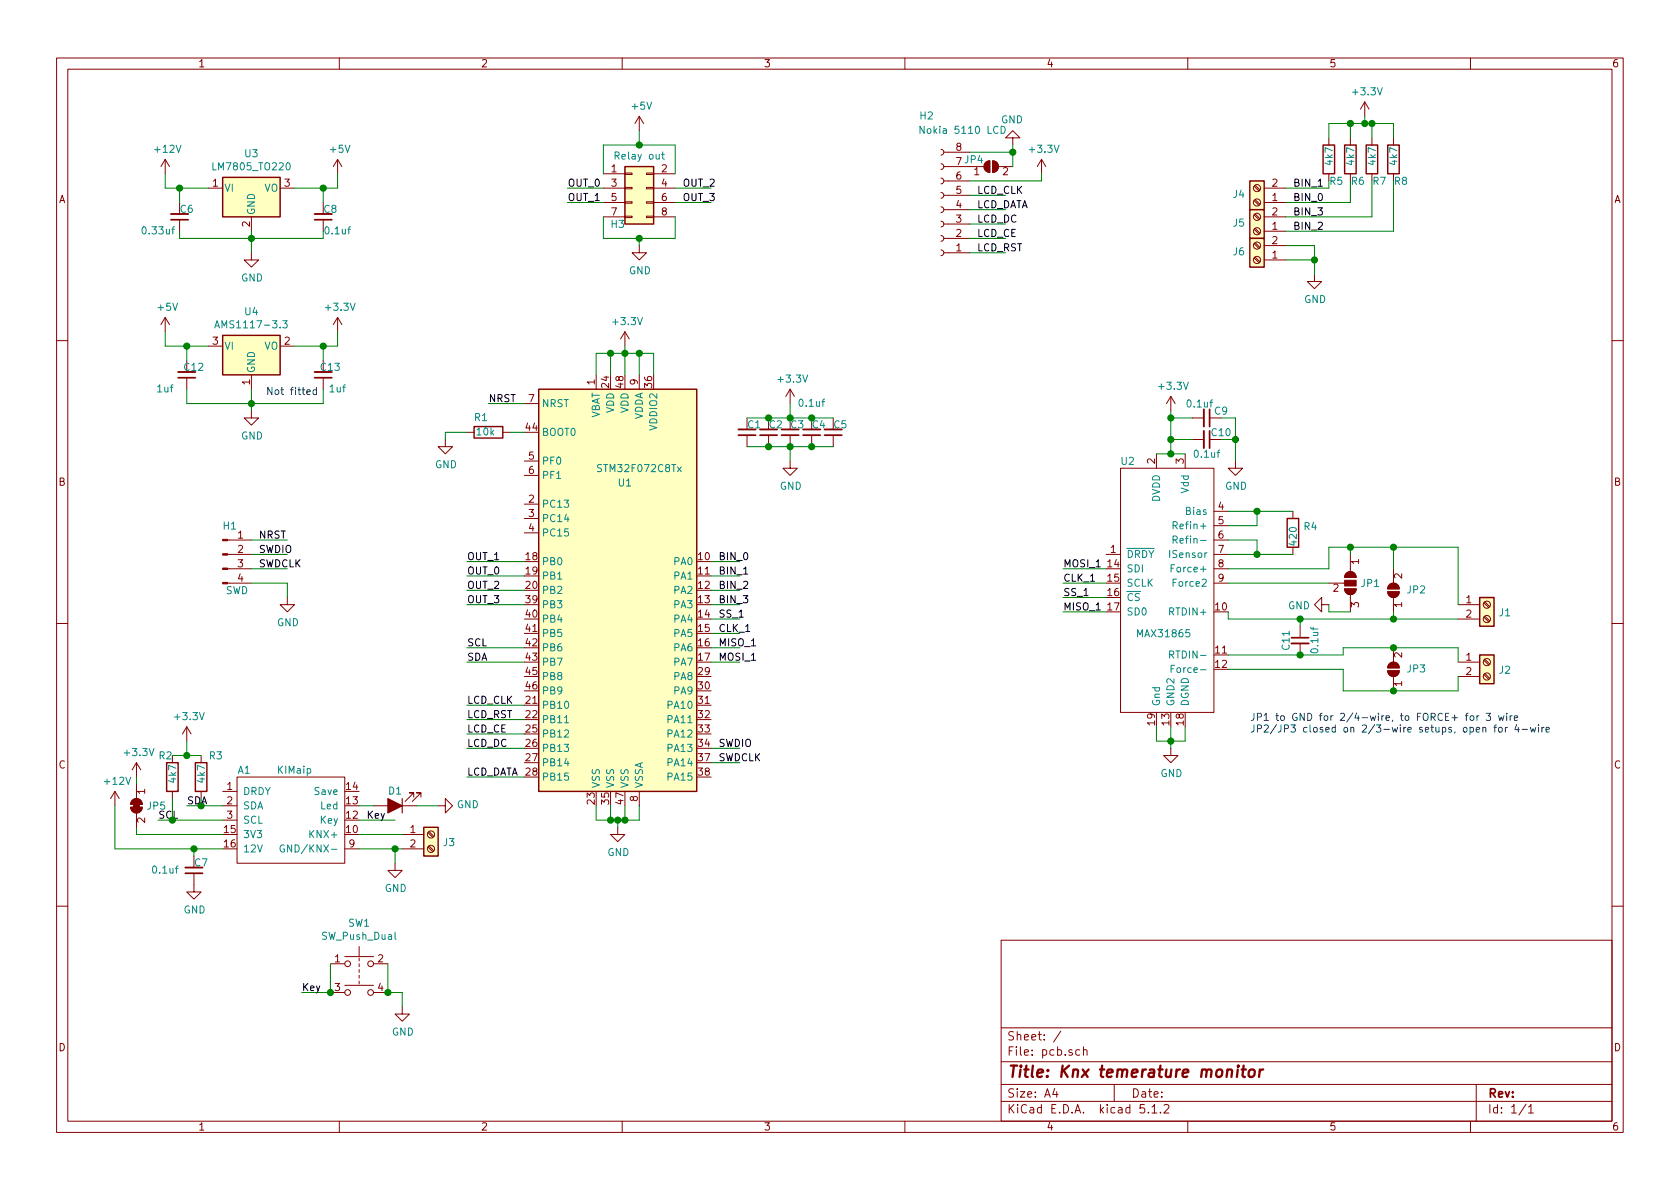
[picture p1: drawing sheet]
EESchema Schematic File Version 4
LIBS:pcb-cache
EELAYER 29 0
EELAYER END
$Descr A4 11693 8268
encoding utf-8
Sheet 1 1
Title "Knx temerature monitor"
Date ""
Rev ""
Comp ""
Comment1 ""
Comment2 ""
Comment3 ""
Comment4 ""
$EndDescr
$Comp
L MCU_ST_STM32F0:STM32F072C8Tx U1
U 1 1
P 4350 4100
F 0 "U1" H 4350 4850 50  0000 C CNN
F 1 "STM32F072C8Tx" H 4450 4950 50  0000 C CNN
F 2 "Package_QFP:LQFP-48_7x7mm_P0.5mm" H 3750 2700 50  0001 R CNN
F 3 "http://www.st.com/st-web-ui/static/active/en/resource/technical/document/datasheet/DM00090510.pdf" H 4350 4100 50  0001 C CNN
	1    4350 4100
	1    0    0    -1  
$EndComp
$Comp
L project_lib:MAX31865 U2
U 1 1
P 8100 4150
F 0 "U2" H 7850 5100 50  0000 C CNN
F 1 "MAX31865" H 8100 3900 50  0000 C CNN
F 2 "Package_SO:SSOP-20_5.3x7.2mm_P0.65mm" H 7500 4800 50  0001 C CNN
F 3 "" H 7500 4800 50  0001 C CNN
	1    8100 4150
	1    0    0    -1  
$EndComp
$Comp
L Device:R R4
U 1 1
P 9000 3700
F 0 "R4" H 9070 3746 50  0000 L CNN
F 1 "420" V 9000 3600 50  0000 L CNN
F 2 "Resistor_SMD:R_0805_2012Metric_Pad1.15x1.40mm_HandSolder" V 8930 3700 50  0001 C CNN
F 3 "~" H 9000 3700 50  0001 C CNN
	1    9000 3700
	1    0    0    -1  
$EndComp
Wire Wire Line
	8550 3550 8750 3550
Wire Wire Line
	8550 3650 8750 3650
Wire Wire Line
	8750 3650 8750 3550
Connection ~ 8750 3550
Wire Wire Line
	8750 3550 9000 3550
Wire Wire Line
	8550 3850 8750 3850
Wire Wire Line
	8550 3750 8750 3750
Wire Wire Line
	8750 3750 8750 3850
Connection ~ 8750 3850
Wire Wire Line
	8750 3850 9000 3850
$Comp
L Device:C_Small C10
U 1 1
P 8400 3050
F 0 "C10" V 8350 3150 50  0000 C CNN
F 1 "0.1uf" V 8500 3050 50  0000 C CNN
F 2 "Capacitor_SMD:C_0805_2012Metric_Pad1.15x1.40mm_HandSolder" H 8400 3050 50  0001 C CNN
F 3 "~" H 8400 3050 50  0001 C CNN
	1    8400 3050
	0    1    1    0   
$EndComp
$Comp
L Device:C_Small C9
U 1 1
P 8400 2900
F 0 "C9" V 8350 3000 50  0000 C CNN
F 1 "0.1uf" V 8300 2850 50  0000 C CNN
F 2 "Capacitor_SMD:C_0805_2012Metric_Pad1.15x1.40mm_HandSolder" H 8400 2900 50  0001 C CNN
F 3 "~" H 8400 2900 50  0001 C CNN
	1    8400 2900
	0    1    1    0   
$EndComp
$Comp
L power:GND #PWR023
U 1 1
P 8600 3200
F 0 "#PWR023" H 8600 2950 50  0001 C CNN
F 1 "GND" H 8605 3027 50  0000 C CNN
F 2 "" H 8600 3200 50  0001 C CNN
F 3 "" H 8600 3200 50  0001 C CNN
	1    8600 3200
	1    0    0    -1  
$EndComp
$Comp
L power:+3.3V #PWR021
U 1 1
P 8150 2850
F 0 "#PWR021" H 8150 2700 50  0001 C CNN
F 1 "+3.3V" H 8165 3023 50  0000 C CNN
F 2 "" H 8150 2850 50  0001 C CNN
F 3 "" H 8150 2850 50  0001 C CNN
	1    8150 2850
	1    0    0    -1  
$EndComp
Wire Wire Line
	8150 2850 8150 2900
Wire Wire Line
	8150 3150 8250 3150
Wire Wire Line
	8050 3150 8150 3150
Connection ~ 8150 3150
Wire Wire Line
	8300 2900 8150 2900
Connection ~ 8150 2900
Wire Wire Line
	8150 2900 8150 3050
Wire Wire Line
	8300 3050 8150 3050
Connection ~ 8150 3050
Wire Wire Line
	8150 3050 8150 3150
Wire Wire Line
	8500 3050 8600 3050
Wire Wire Line
	8600 3050 8600 3200
Wire Wire Line
	8500 2900 8600 2900
Wire Wire Line
	8600 2900 8600 3050
Connection ~ 8600 3050
$Comp
L power:GND #PWR022
U 1 1
P 8150 5200
F 0 "#PWR022" H 8150 4950 50  0001 C CNN
F 1 "GND" H 8155 5027 50  0000 C CNN
F 2 "" H 8150 5200 50  0001 C CNN
F 3 "" H 8150 5200 50  0001 C CNN
	1    8150 5200
	1    0    0    -1  
$EndComp
Wire Wire Line
	8050 5050 8050 5150
Wire Wire Line
	8050 5150 8150 5150
Wire Wire Line
	8150 5150 8150 5200
Wire Wire Line
	8150 5050 8150 5150
Connection ~ 8150 5150
Wire Wire Line
	8250 5050 8250 5150
Wire Wire Line
	8250 5150 8150 5150
Wire Wire Line
	8550 3950 9250 3950
Wire Wire Line
	9250 3950 9250 3800
$Comp
L power:GND #PWR025
U 1 1
P 9250 4200
F 0 "#PWR025" H 9250 3950 50  0001 C CNN
F 1 "GND" V 9255 4072 50  0000 R CNN
F 2 "" H 9250 4200 50  0001 C CNN
F 3 "" H 9250 4200 50  0001 C CNN
	1    9250 4200
	0    1    1    0   
$EndComp
$Comp
L Connector:Screw_Terminal_01x02 J1
U 1 1
P 10350 4200
F 0 "J1" H 10430 4146 50  0000 L CNN
F 1 "Screw_Terminal_01x02" H 10430 4101 50  0001 L CNN
F 2 "TerminalBlock_MetzConnect:TerminalBlock_MetzConnect_Type055_RT01502HDWU_1x02_P5.00mm_Horizontal" H 10350 4200 50  0001 C CNN
F 3 "~" H 10350 4200 50  0001 C CNN
	1    10350 4200
	1    0    0    -1  
$EndComp
$Comp
L Connector:Screw_Terminal_01x02 J2
U 1 1
P 10350 4600
F 0 "J2" H 10430 4546 50  0000 L CNN
F 1 "Screw_Terminal_01x02" H 10430 4501 50  0001 L CNN
F 2 "TerminalBlock_MetzConnect:TerminalBlock_MetzConnect_Type055_RT01502HDWU_1x02_P5.00mm_Horizontal" H 10350 4600 50  0001 C CNN
F 3 "~" H 10350 4600 50  0001 C CNN
	1    10350 4600
	1    0    0    -1  
$EndComp
$Comp
L Jumper:SolderJumper_3_Open JP1
U 1 1
P 9400 4050
F 0 "JP1" V 9400 4118 50  0000 L CNN
F 1 "SolderJumper_3_Open" V 9445 4118 50  0001 L CNN
F 2 "Jumper:SolderJumper-3_P2.0mm_Open_TrianglePad1.0x1.5mm_NumberLabels" H 9400 4050 50  0001 C CNN
F 3 "~" H 9400 4050 50  0001 C CNN
	1    9400 4050
	0    1    1    0   
$EndComp
Wire Wire Line
	9250 3800 9400 3800
Wire Wire Line
	9400 3850 9400 3800
Wire Wire Line
	9250 4050 8550 4050
$Comp
L Jumper:SolderJumper_2_Open JP2
U 1 1
P 9700 4100
F 0 "JP2" V 9700 4012 50  0000 R CNN
F 1 "SolderJumper_2_Open" V 9655 4012 50  0001 R CNN
F 2 "Jumper:SolderJumper-2_P1.3mm_Open_TrianglePad1.0x1.5mm" H 9700 4100 50  0001 C CNN
F 3 "~" H 9700 4100 50  0001 C CNN
	1    9700 4100
	0    -1   -1   0   
$EndComp
Wire Wire Line
	9400 3800 9700 3800
Wire Wire Line
	9700 3800 9700 3950
Connection ~ 9400 3800
Wire Wire Line
	9700 4250 9700 4300
Wire Wire Line
	9700 4300 9050 4300
Wire Wire Line
	8550 4300 8550 4250
Wire Wire Line
	10150 4300 9700 4300
Connection ~ 9700 4300
Wire Wire Line
	9700 3800 10150 3800
Wire Wire Line
	10150 3800 10150 4200
Connection ~ 9700 3800
Wire Wire Line
	9400 4250 9250 4250
Wire Wire Line
	9250 4250 9250 4200
$Comp
L Jumper:SolderJumper_2_Open JP3
U 1 1
P 9700 4650
F 0 "JP3" V 9700 4562 50  0000 R CNN
F 1 "SolderJumper_2_Open" V 9655 4562 50  0001 R CNN
F 2 "Jumper:SolderJumper-2_P1.3mm_Open_TrianglePad1.0x1.5mm" H 9700 4650 50  0001 C CNN
F 3 "~" H 9700 4650 50  0001 C CNN
	1    9700 4650
	0    -1   -1   0   
$EndComp
$Comp
L Device:C_Small C11
U 1 1
P 9050 4450
F 0 "C11" V 8950 4450 50  0000 C CNN
F 1 "0.1uf" V 9150 4450 50  0000 C CNN
F 2 "Capacitor_SMD:C_0805_2012Metric_Pad1.15x1.40mm_HandSolder" H 9050 4450 50  0001 C CNN
F 3 "~" H 9050 4450 50  0001 C CNN
	1    9050 4450
	1    0    0    -1  
$EndComp
Connection ~ 9050 4300
Wire Wire Line
	9050 4300 8550 4300
Wire Wire Line
	9050 4350 9050 4300
Wire Wire Line
	8550 4550 9050 4550
Wire Wire Line
	9700 4500 9350 4500
Wire Wire Line
	9350 4500 9350 4550
Wire Wire Line
	9350 4550 9050 4550
Connection ~ 9050 4550
Wire Wire Line
	8550 4650 9350 4650
Wire Wire Line
	9350 4650 9350 4800
Wire Wire Line
	9350 4800 9700 4800
Wire Wire Line
	10150 4600 10150 4500
Wire Wire Line
	10150 4500 9700 4500
Connection ~ 9700 4500
Wire Wire Line
	10150 4700 10150 4800
Wire Wire Line
	10150 4800 9700 4800
Connection ~ 9700 4800
Text Notes 8700 5100 0    50   ~ 0
JP1 to GND for 2/4-wire, to FORCE+ for 3 wire\nJP2/JP3 closed on 2/3-wire setups, open for 4-wire
Text Label 7400 3950 0    50   ~ 0
MOSI_1
Text Label 7400 4050 0    50   ~ 0
CLK_1
Text Label 7400 4150 0    50   ~ 0
SS_1
Text Label 7400 4250 0    50   ~ 0
MISO_1
$Comp
L Device:C_Small C3
U 1 1
P 5500 3000
F 0 "C3" H 5450 2950 50  0000 C CNN
F 1 "0.1uf" H 5350 2800 50  0000 C CNN
F 2 "Capacitor_SMD:C_0805_2012Metric_Pad1.15x1.40mm_HandSolder" H 5500 3000 50  0001 C CNN
F 3 "~" H 5500 3000 50  0001 C CNN
	1    5500 3000
	-1   0    0    1   
$EndComp
$Comp
L Device:R R1
U 1 1
P 3400 3000
F 0 "R1" V 3500 3000 50  0000 L CNN
F 1 " 10k" V 3400 2950 50  0000 L CNN
F 2 "Resistor_SMD:R_0805_2012Metric_Pad1.15x1.40mm_HandSolder" V 3330 3000 50  0001 C CNN
F 3 "~" H 3400 3000 50  0001 C CNN
	1    3400 3000
	0    -1   -1   0   
$EndComp
$Comp
L power:GND #PWR012
U 1 1
P 3100 3050
F 0 "#PWR012" H 3100 2800 50  0001 C CNN
F 1 "GND" H 3105 2877 50  0000 C CNN
F 2 "" H 3100 3050 50  0001 C CNN
F 3 "" H 3100 3050 50  0001 C CNN
	1    3100 3050
	1    0    0    -1  
$EndComp
Wire Wire Line
	3100 3050 3100 3000
Wire Wire Line
	3100 3000 3250 3000
Wire Wire Line
	3550 3000 3650 3000
Wire Wire Line
	3650 2800 3400 2800
Text Label 3400 2800 0    50   ~ 0
NRST
$Comp
L power:GND #PWR013
U 1 1
P 4300 5750
F 0 "#PWR013" H 4300 5500 50  0001 C CNN
F 1 "GND" H 4305 5577 50  0000 C CNN
F 2 "" H 4300 5750 50  0001 C CNN
F 3 "" H 4300 5750 50  0001 C CNN
	1    4300 5750
	1    0    0    -1  
$EndComp
Wire Wire Line
	4300 5750 4300 5700
Wire Wire Line
	4300 5700 4350 5700
Wire Wire Line
	4450 5700 4450 5600
Wire Wire Line
	4350 5600 4350 5700
Connection ~ 4350 5700
Wire Wire Line
	4350 5700 4450 5700
Wire Wire Line
	4300 5700 4250 5700
Wire Wire Line
	4150 5700 4150 5600
Connection ~ 4300 5700
Wire Wire Line
	4250 5600 4250 5700
Connection ~ 4250 5700
Wire Wire Line
	4250 5700 4150 5700
$Comp
L power:+3.3V #PWR014
U 1 1
P 4350 2400
F 0 "#PWR014" H 4350 2250 50  0001 C CNN
F 1 "+3.3V" H 4365 2573 50  0000 C CNN
F 2 "" H 4350 2400 50  0001 C CNN
F 3 "" H 4350 2400 50  0001 C CNN
	1    4350 2400
	1    0    0    -1  
$EndComp
Wire Wire Line
	4350 2400 4350 2450
Wire Wire Line
	4550 2600 4550 2450
Wire Wire Line
	4550 2450 4450 2450
Connection ~ 4350 2450
Wire Wire Line
	4350 2450 4350 2600
Wire Wire Line
	4450 2600 4450 2450
Connection ~ 4450 2450
Wire Wire Line
	4450 2450 4350 2450
Wire Wire Line
	4250 2600 4250 2450
Wire Wire Line
	4250 2450 4350 2450
Wire Wire Line
	4150 2600 4150 2450
Wire Wire Line
	4150 2450 4250 2450
Connection ~ 4250 2450
$Comp
L power:+3.3V #PWR017
U 1 1
P 5500 2800
F 0 "#PWR017" H 5500 2650 50  0001 C CNN
F 1 "+3.3V" H 5515 2973 50  0000 C CNN
F 2 "" H 5500 2800 50  0001 C CNN
F 3 "" H 5500 2800 50  0001 C CNN
	1    5500 2800
	1    0    0    -1  
$EndComp
$Comp
L power:GND #PWR018
U 1 1
P 5500 3200
F 0 "#PWR018" H 5500 2950 50  0001 C CNN
F 1 "GND" H 5505 3027 50  0000 C CNN
F 2 "" H 5500 3200 50  0001 C CNN
F 3 "" H 5500 3200 50  0001 C CNN
	1    5500 3200
	1    0    0    -1  
$EndComp
$Comp
L Device:C_Small C4
U 1 1
P 5650 3000
F 0 "C4" H 5600 2950 50  0000 C CNN
F 1 "0.1uf" H 5500 2500 50  0001 C CNN
F 2 "Capacitor_SMD:C_0805_2012Metric_Pad1.15x1.40mm_HandSolder" H 5650 3000 50  0001 C CNN
F 3 "~" H 5650 3000 50  0001 C CNN
	1    5650 3000
	-1   0    0    1   
$EndComp
$Comp
L Device:C_Small C5
U 1 1
P 5800 3000
F 0 "C5" H 5750 2950 50  0000 C CNN
F 1 "0.1uf" H 5650 2500 50  0001 C CNN
F 2 "Capacitor_SMD:C_0805_2012Metric_Pad1.15x1.40mm_HandSolder" H 5800 3000 50  0001 C CNN
F 3 "~" H 5800 3000 50  0001 C CNN
	1    5800 3000
	-1   0    0    1   
$EndComp
$Comp
L Device:C_Small C2
U 1 1
P 5350 3000
F 0 "C2" H 5300 2950 50  0000 C CNN
F 1 "0.1uf" H 5200 2500 50  0001 C CNN
F 2 "Capacitor_SMD:C_0805_2012Metric_Pad1.15x1.40mm_HandSolder" H 5350 3000 50  0001 C CNN
F 3 "~" H 5350 3000 50  0001 C CNN
	1    5350 3000
	-1   0    0    1   
$EndComp
$Comp
L Device:C_Small C1
U 1 1
P 5200 3000
F 0 "C1" H 5150 2950 50  0000 C CNN
F 1 "0.1uf" H 5050 2500 50  0001 C CNN
F 2 "Capacitor_SMD:C_0805_2012Metric_Pad1.15x1.40mm_HandSolder" H 5200 3000 50  0001 C CNN
F 3 "~" H 5200 3000 50  0001 C CNN
	1    5200 3000
	-1   0    0    1   
$EndComp
Wire Wire Line
	5500 3200 5500 3100
Wire Wire Line
	5800 3100 5650 3100
Wire Wire Line
	5500 3100 5650 3100
Connection ~ 5500 3100
Connection ~ 5650 3100
Wire Wire Line
	5350 3100 5500 3100
Wire Wire Line
	5200 3100 5350 3100
Connection ~ 5350 3100
Wire Wire Line
	5200 2900 5350 2900
Wire Wire Line
	5500 2900 5350 2900
Connection ~ 5350 2900
Wire Wire Line
	5650 2900 5500 2900
Connection ~ 5500 2900
Wire Wire Line
	5800 2900 5650 2900
Connection ~ 5650 2900
Wire Wire Line
	5500 2800 5500 2900
$Comp
L Connector:Conn_01x04_Male H1
U 1 1
P 1550 3850
F 0 "H1" H 1600 4050 50  0000 C CNN
F 1 "SWD" H 1650 3600 50  0000 C CNN
F 2 "Connector_PinHeader_2.54mm:PinHeader_1x04_P2.54mm_Vertical" H 1550 3850 50  0001 C CNN
F 3 "~" H 1550 3850 50  0001 C CNN
	1    1550 3850
	1    0    0    -1  
$EndComp
Wire Wire Line
	1750 3750 2000 3750
Wire Wire Line
	1750 3850 2000 3850
Wire Wire Line
	1750 3950 2000 3950
$Comp
L power:GND #PWR07
U 1 1
P 2000 4150
F 0 "#PWR07" H 2000 3900 50  0001 C CNN
F 1 "GND" H 2005 3977 50  0000 C CNN
F 2 "" H 2000 4150 50  0001 C CNN
F 3 "" H 2000 4150 50  0001 C CNN
	1    2000 4150
	1    0    0    -1  
$EndComp
Wire Wire Line
	1750 4050 2000 4050
Wire Wire Line
	2000 4050 2000 4150
Text Label 1800 3750 0    50   ~ 0
NRST
Text Label 1800 3850 0    50   ~ 0
SWDIO
Text Label 1800 3950 0    50   ~ 0
SWDCLK
Wire Wire Line
	4950 5200 5150 5200
Wire Wire Line
	4950 5300 5150 5300
Text Label 5000 5200 0    50   ~ 0
SWDIO
Text Label 5000 5300 0    50   ~ 0
SWDCLK
$Comp
L Connector:Screw_Terminal_01x02 J3
U 1 1
P 3000 5800
F 0 "J3" H 3080 5746 50  0000 L CNN
F 1 "Screw_Terminal_01x02" H 3080 5701 50  0001 L CNN
F 2 "TerminalBlock_MetzConnect:TerminalBlock_MetzConnect_Type055_RT01502HDWU_1x02_P5.00mm_Horizontal" H 3000 5800 50  0001 C CNN
F 3 "~" H 3000 5800 50  0001 C CNN
	1    3000 5800
	1    0    0    -1  
$EndComp
$Comp
L project_lib:KIMaip A1
U 1 1
P 2050 5700
F 0 "A1" H 1700 6050 50  0000 C CNN
F 1 "KIMaip" H 2050 6050 50  0000 C CNN
F 2 "footprint_lib:KIMaip" H 1650 6100 50  0001 C CNN
F 3 "" H 1650 6100 50  0001 C CNN
	1    2050 5700
	1    0    0    -1  
$EndComp
Wire Wire Line
	2500 5900 2750 5900
Wire Wire Line
	2800 5800 2500 5800
$Comp
L power:GND #PWR09
U 1 1
P 2750 6000
F 0 "#PWR09" H 2750 5750 50  0001 C CNN
F 1 "GND" H 2755 5827 50  0000 C CNN
F 2 "" H 2750 6000 50  0001 C CNN
F 3 "" H 2750 6000 50  0001 C CNN
	1    2750 6000
	1    0    0    -1  
$EndComp
Wire Wire Line
	2750 6000 2750 5900
Connection ~ 2750 5900
Wire Wire Line
	2750 5900 2800 5900
$Comp
L power:+3.3V #PWR02
U 1 1
P 950 5400
F 0 "#PWR02" H 950 5250 50  0001 C CNN
F 1 "+3.3V" H 965 5573 50  0000 C CNN
F 2 "" H 950 5400 50  0001 C CNN
F 3 "" H 950 5400 50  0001 C CNN
	1    950  5400
	1    0    0    -1  
$EndComp
$Comp
L power:+12V #PWR01
U 1 1
P 800 5600
F 0 "#PWR01" H 800 5450 50  0001 C CNN
F 1 "+12V" H 815 5773 50  0000 C CNN
F 2 "" H 800 5600 50  0001 C CNN
F 3 "" H 800 5600 50  0001 C CNN
	1    800  5600
	1    0    0    -1  
$EndComp
$Comp
L Device:C_Small C7
U 1 1
P 1350 6050
F 0 "C7" H 1300 6000 50  0000 C CNN
F 1 "0.1uf" H 1550 6050 50  0000 C CNN
F 2 "Capacitor_SMD:C_0805_2012Metric_Pad1.15x1.40mm_HandSolder" H 1350 6050 50  0001 C CNN
F 3 "~" H 1350 6050 50  0001 C CNN
	1    1350 6050
	-1   0    0    1   
$EndComp
$Comp
L power:GND #PWR05
U 1 1
P 1350 6150
F 0 "#PWR05" H 1350 5900 50  0001 C CNN
F 1 "GND" H 1355 5977 50  0000 C CNN
F 2 "" H 1350 6150 50  0001 C CNN
F 3 "" H 1350 6150 50  0001 C CNN
	1    1350 6150
	1    0    0    -1  
$EndComp
$Comp
L Device:LED_ALT D1
U 1 1
P 2750 5600
F 0 "D1" H 2750 5500 50  0000 C CNN
F 1 "LED_ALT" H 2743 5436 50  0001 C CNN
F 2 "LED_SMD:LED_0805_2012Metric_Pad1.15x1.40mm_HandSolder" H 2750 5600 50  0001 C CNN
F 3 "~" H 2750 5600 50  0001 C CNN
	1    2750 5600
	-1   0    0    1   
$EndComp
$Comp
L Switch:SW_Push_Dual SW1
U 1 1
P 2500 6700
F 0 "SW1" H 2500 6985 50  0000 C CNN
F 1 "SW_Push_Dual" H 2500 6894 50  0000 C CNN
F 2 "Button_Switch_THT:SW_PUSH_6mm" H 2500 6900 50  0001 C CNN
F 3 "~" H 2500 6900 50  0001 C CNN
	1    2500 6700
	1    0    0    -1  
$EndComp
$Comp
L power:GND #PWR010
U 1 1
P 2800 7000
F 0 "#PWR010" H 2800 6750 50  0001 C CNN
F 1 "GND" H 2805 6827 50  0000 C CNN
F 2 "" H 2800 7000 50  0001 C CNN
F 3 "" H 2800 7000 50  0001 C CNN
	1    2800 7000
	1    0    0    -1  
$EndComp
Wire Wire Line
	2700 6700 2700 6900
Wire Wire Line
	2700 6900 2800 6900
Wire Wire Line
	2800 6900 2800 7000
Connection ~ 2700 6900
Wire Wire Line
	2300 6700 2300 6900
Wire Wire Line
	2100 6900 2300 6900
Connection ~ 2300 6900
Text Label 2100 6900 0    50   ~ 0
Key
Wire Wire Line
	2500 5600 2600 5600
Wire Wire Line
	2500 5700 2750 5700
Text Label 2550 5700 0    50   ~ 0
Key
$Comp
L power:GND #PWR011
U 1 1
P 3050 5600
F 0 "#PWR011" H 3050 5350 50  0001 C CNN
F 1 "GND" V 3055 5472 50  0000 R CNN
F 2 "" H 3050 5600 50  0001 C CNN
F 3 "" H 3050 5600 50  0001 C CNN
	1    3050 5600
	0    -1   -1   0   
$EndComp
Wire Wire Line
	2900 5600 3050 5600
Text Label 3250 4500 0    50   ~ 0
SCL
Text Label 3250 4600 0    50   ~ 0
SDA
$Comp
L Device:R R3
U 1 1
P 1400 5400
F 0 "R3" H 1450 5550 50  0000 L CNN
F 1 "4k7" V 1400 5350 50  0000 L CNN
F 2 "Resistor_SMD:R_0805_2012Metric_Pad1.15x1.40mm_HandSolder" V 1330 5400 50  0001 C CNN
F 3 "~" H 1400 5400 50  0001 C CNN
	1    1400 5400
	1    0    0    -1  
$EndComp
$Comp
L Device:R R2
U 1 1
P 1200 5400
F 0 "R2" H 1100 5550 50  0000 L CNN
F 1 "4k7" V 1200 5350 50  0000 L CNN
F 2 "Resistor_SMD:R_0805_2012Metric_Pad1.15x1.40mm_HandSolder" V 1130 5400 50  0001 C CNN
F 3 "~" H 1200 5400 50  0001 C CNN
	1    1200 5400
	1    0    0    -1  
$EndComp
Wire Wire Line
	1550 5600 1400 5600
Wire Wire Line
	1400 5600 1400 5550
Wire Wire Line
	1400 5600 1300 5600
Connection ~ 1400 5600
Text Label 1300 5600 0    50   ~ 0
SDA
Text Label 1100 5700 0    50   ~ 0
SCL
Wire Wire Line
	1550 5800 950  5800
Wire Wire Line
	950  5800 950  5750
Wire Wire Line
	800  5900 800  5600
$Comp
L power:+3.3V #PWR04
U 1 1
P 1300 5150
F 0 "#PWR04" H 1300 5000 50  0001 C CNN
F 1 "+3.3V" H 1315 5323 50  0000 C CNN
F 2 "" H 1300 5150 50  0001 C CNN
F 3 "" H 1300 5150 50  0001 C CNN
	1    1300 5150
	1    0    0    -1  
$EndComp
Wire Wire Line
	1100 5700 1200 5700
Wire Wire Line
	1200 5550 1200 5700
Connection ~ 1200 5700
Wire Wire Line
	1200 5700 1550 5700
Wire Wire Line
	1300 5150 1300 5250
Wire Wire Line
	1300 5250 1400 5250
Wire Wire Line
	1300 5250 1200 5250
Connection ~ 1300 5250
Wire Wire Line
	7400 3950 7700 3950
Wire Wire Line
	7400 4250 7700 4250
Wire Wire Line
	7400 4150 7700 4150
Wire Wire Line
	7400 4050 7700 4050
Wire Wire Line
	5150 4300 4950 4300
Wire Wire Line
	5150 4400 4950 4400
Wire Wire Line
	5150 4500 4950 4500
Wire Wire Line
	5150 4600 4950 4600
Text Label 5000 4300 0    50   ~ 0
SS_1
Text Label 5000 4400 0    50   ~ 0
CLK_1
Text Label 5000 4500 0    50   ~ 0
MISO_1
Text Label 5000 4600 0    50   ~ 0
MOSI_1
$Comp
L Connector:Conn_01x08_Female H2
U 1 1
P 6550 1450
F 0 "H2" H 6650 800 50  0000 C CNN
F 1 "Nokia 5110 LCD" H 6400 900 50  0000 C CNN
F 2 "Connector_PinSocket_2.54mm:PinSocket_1x08_P2.54mm_Vertical" H 6550 1450 50  0001 C CNN
F 3 "~" H 6550 1450 50  0001 C CNN
	1    6550 1450
	-1   0    0    1   
$EndComp
Wire Wire Line
	6750 1750 7000 1750
Wire Wire Line
	7000 1650 6750 1650
Wire Wire Line
	7000 1550 6750 1550
Wire Wire Line
	7000 1450 6750 1450
Wire Wire Line
	7000 1350 6750 1350
Text Label 6800 1750 0    50   ~ 0
LCD_RST
Text Label 6800 1650 0    50   ~ 0
LCD_CE
Text Label 6800 1550 0    50   ~ 0
LCD_DC
Text Label 6800 1450 0    50   ~ 0
LCD_DATA
Text Label 6800 1350 0    50   ~ 0
LCD_CLK
$Comp
L Jumper:SolderJumper_2_Open JP4
U 1 1
P 6900 1150
F 0 "JP4" H 6850 1200 50  0000 R CNN
F 1 "SolderJumper_2_Open" V 6855 1062 50  0001 R CNN
F 2 "Jumper:SolderJumper-2_P1.3mm_Open_TrianglePad1.0x1.5mm" H 6900 1150 50  0001 C CNN
F 3 "~" H 6900 1150 50  0001 C CNN
	1    6900 1150
	1    0    0    -1  
$EndComp
$Comp
L power:+3.3V #PWR020
U 1 1
P 7250 1200
F 0 "#PWR020" H 7250 1050 50  0001 C CNN
F 1 "+3.3V" H 7265 1373 50  0000 C CNN
F 2 "" H 7250 1200 50  0001 C CNN
F 3 "" H 7250 1200 50  0001 C CNN
	1    7250 1200
	1    0    0    -1  
$EndComp
Wire Wire Line
	7250 1200 7250 1250
Wire Wire Line
	7250 1250 6750 1250
$Comp
L power:GND #PWR019
U 1 1
P 7050 1000
F 0 "#PWR019" H 7050 750 50  0001 C CNN
F 1 "GND" H 7055 827 50  0000 C CNN
F 2 "" H 7050 1000 50  0001 C CNN
F 3 "" H 7050 1000 50  0001 C CNN
	1    7050 1000
	-1   0    0    1   
$EndComp
Wire Wire Line
	6750 1050 7050 1050
Wire Wire Line
	7050 1050 7050 1000
Wire Wire Line
	7050 1150 7050 1050
Connection ~ 7050 1050
Text Label 3250 4900 0    50   ~ 0
LCD_CLK
Text Label 3250 5000 0    50   ~ 0
LCD_RST
Text Label 3250 5100 0    50   ~ 0
LCD_CE
Text Label 3250 5200 0    50   ~ 0
LCD_DC
Text Label 3250 5400 0    50   ~ 0
LCD_DATA
Wire Wire Line
	3250 4900 3650 4900
Wire Wire Line
	3250 5000 3650 5000
Wire Wire Line
	3250 5100 3650 5100
Wire Wire Line
	3250 5200 3650 5200
Wire Wire Line
	3250 5400 3650 5400
Wire Wire Line
	3250 4500 3650 4500
Wire Wire Line
	3250 4600 3650 4600
$Comp
L power:GND #PWR024
U 1 1
P 9150 1900
F 0 "#PWR024" H 9150 1650 50  0001 C CNN
F 1 "GND" H 9155 1727 50  0000 C CNN
F 2 "" H 9150 1900 50  0001 C CNN
F 3 "" H 9150 1900 50  0001 C CNN
	1    9150 1900
	1    0    0    -1  
$EndComp
Wire Wire Line
	8950 1700 9150 1700
$Comp
L Device:R R5
U 1 1
P 9250 1100
F 0 "R5" H 9250 950 50  0000 L CNN
F 1 "4k7" V 9250 1050 50  0000 L CNN
F 2 "Resistor_SMD:R_0805_2012Metric_Pad1.15x1.40mm_HandSolder" V 9180 1100 50  0001 C CNN
F 3 "~" H 9250 1100 50  0001 C CNN
	1    9250 1100
	1    0    0    -1  
$EndComp
$Comp
L Device:R R6
U 1 1
P 9400 1100
F 0 "R6" H 9400 950 50  0000 L CNN
F 1 "4k7" V 9400 1050 50  0000 L CNN
F 2 "Resistor_SMD:R_0805_2012Metric_Pad1.15x1.40mm_HandSolder" V 9330 1100 50  0001 C CNN
F 3 "~" H 9400 1100 50  0001 C CNN
	1    9400 1100
	1    0    0    -1  
$EndComp
$Comp
L Device:R R7
U 1 1
P 9550 1100
F 0 "R7" H 9550 950 50  0000 L CNN
F 1 "4k7" V 9550 1050 50  0000 L CNN
F 2 "Resistor_SMD:R_0805_2012Metric_Pad1.15x1.40mm_HandSolder" V 9480 1100 50  0001 C CNN
F 3 "~" H 9550 1100 50  0001 C CNN
	1    9550 1100
	1    0    0    -1  
$EndComp
$Comp
L Device:R R8
U 1 1
P 9700 1100
F 0 "R8" H 9700 950 50  0000 L CNN
F 1 "4k7" V 9700 1050 50  0000 L CNN
F 2 "Resistor_SMD:R_0805_2012Metric_Pad1.15x1.40mm_HandSolder" V 9630 1100 50  0001 C CNN
F 3 "~" H 9700 1100 50  0001 C CNN
	1    9700 1100
	1    0    0    -1  
$EndComp
$Comp
L power:+3.3V #PWR026
U 1 1
P 9500 800
F 0 "#PWR026" H 9500 650 50  0001 C CNN
F 1 "+3.3V" H 9515 973 50  0000 C CNN
F 2 "" H 9500 800 50  0001 C CNN
F 3 "" H 9500 800 50  0001 C CNN
	1    9500 800 
	1    0    0    -1  
$EndComp
Text Label 9000 1300 0    50   ~ 0
BIN_1
Text Label 9000 1400 0    50   ~ 0
BIN_0
Text Label 9000 1500 0    50   ~ 0
BIN_3
Text Label 9000 1600 0    50   ~ 0
BIN_2
Wire Wire Line
	9250 1250 9250 1300
Wire Wire Line
	8950 1300 9250 1300
Wire Wire Line
	9400 1400 9400 1250
Wire Wire Line
	8950 1400 9400 1400
Wire Wire Line
	9550 1500 9550 1250
Wire Wire Line
	8950 1500 9550 1500
Wire Wire Line
	9700 1600 9700 1250
Wire Wire Line
	8950 1600 9700 1600
Wire Wire Line
	9700 950  9700 850 
Wire Wire Line
	9700 850  9550 850 
Wire Wire Line
	9500 850  9500 800 
Wire Wire Line
	9550 950  9550 850 
Connection ~ 9550 850 
Wire Wire Line
	9550 850  9500 850 
Wire Wire Line
	9400 950  9400 850 
Wire Wire Line
	9400 850  9500 850 
Connection ~ 9500 850 
Wire Wire Line
	9250 950  9250 850 
Wire Wire Line
	9250 850  9400 850 
Connection ~ 9400 850 
Wire Wire Line
	5150 3900 4950 3900
Wire Wire Line
	5150 4000 4950 4000
Wire Wire Line
	5150 4100 4950 4100
Wire Wire Line
	5150 4200 4950 4200
Text Label 5000 3900 0    50   ~ 0
BIN_0
Text Label 5000 4000 0    50   ~ 0
BIN_1
Text Label 5000 4100 0    50   ~ 0
BIN_2
Text Label 5000 4200 0    50   ~ 0
BIN_3
$Comp
L Connector:Screw_Terminal_01x02 J4
U 1 1
P 8750 1400
F 0 "J4" H 8830 1346 50  0000 L CNN
F 1 "Screw_Terminal_01x02" H 8830 1301 50  0001 L CNN
F 2 "TerminalBlock_MetzConnect:TerminalBlock_MetzConnect_Type055_RT01502HDWU_1x02_P5.00mm_Horizontal" H 8750 1400 50  0001 C CNN
F 3 "~" H 8750 1400 50  0001 C CNN
	1    8750 1400
	-1   0    0    1   
$EndComp
$Comp
L Connector:Screw_Terminal_01x02 J5
U 1 1
P 8750 1600
F 0 "J5" H 8830 1546 50  0000 L CNN
F 1 "Screw_Terminal_01x02" H 8830 1501 50  0001 L CNN
F 2 "TerminalBlock_MetzConnect:TerminalBlock_MetzConnect_Type055_RT01502HDWU_1x02_P5.00mm_Horizontal" H 8750 1600 50  0001 C CNN
F 3 "~" H 8750 1600 50  0001 C CNN
	1    8750 1600
	-1   0    0    1   
$EndComp
$Comp
L Connector:Screw_Terminal_01x02 J6
U 1 1
P 8750 1800
F 0 "J6" H 8830 1746 50  0000 L CNN
F 1 "Screw_Terminal_01x02" H 8830 1701 50  0001 L CNN
F 2 "TerminalBlock_MetzConnect:TerminalBlock_MetzConnect_Type055_RT01502HDWU_1x02_P5.00mm_Horizontal" H 8750 1800 50  0001 C CNN
F 3 "~" H 8750 1800 50  0001 C CNN
	1    8750 1800
	-1   0    0    1   
$EndComp
Wire Wire Line
	9150 1700 9150 1800
Wire Wire Line
	8950 1800 9150 1800
Connection ~ 9150 1800
Wire Wire Line
	9150 1800 9150 1900
$Comp
L Regulator_Linear:LM7805_TO220 U3
U 1 1
P 1750 1300
F 0 "U3" H 1750 1542 50  0000 C CNN
F 1 "LM7805_TO220" H 1750 1451 50  0000 C CNN
F 2 "Package_TO_SOT_THT:TO-220-3_Vertical" H 1750 1525 50  0001 C CIN
F 3 "http://www.fairchildsemi.com/ds/LM/LM7805.pdf" H 1750 1250 50  0001 C CNN
	1    1750 1300
	1    0    0    -1  
$EndComp
$Comp
L power:+12V #PWR03
U 1 1
P 1150 1200
F 0 "#PWR03" H 1150 1050 50  0001 C CNN
F 1 "+12V" H 1165 1373 50  0000 C CNN
F 2 "" H 1150 1200 50  0001 C CNN
F 3 "" H 1150 1200 50  0001 C CNN
	1    1150 1200
	1    0    0    -1  
$EndComp
$Comp
L power:GND #PWR06
U 1 1
P 1750 1750
F 0 "#PWR06" H 1750 1500 50  0001 C CNN
F 1 "GND" H 1755 1577 50  0000 C CNN
F 2 "" H 1750 1750 50  0001 C CNN
F 3 "" H 1750 1750 50  0001 C CNN
	1    1750 1750
	1    0    0    -1  
$EndComp
$Comp
L power:+5V #PWR08
U 1 1
P 2350 1200
F 0 "#PWR08" H 2350 1050 50  0001 C CNN
F 1 "+5V" H 2365 1373 50  0000 C CNN
F 2 "" H 2350 1200 50  0001 C CNN
F 3 "" H 2350 1200 50  0001 C CNN
	1    2350 1200
	1    0    0    -1  
$EndComp
$Comp
L Device:C_Small C6
U 1 1
P 1250 1500
F 0 "C6" H 1200 1450 50  0000 C CNN
F 1 "0.33uf" H 1400 1600 50  0000 C CNN
F 2 "Capacitor_SMD:C_0805_2012Metric_Pad1.15x1.40mm_HandSolder" H 1250 1500 50  0001 C CNN
F 3 "~" H 1250 1500 50  0001 C CNN
	1    1250 1500
	-1   0    0    1   
$EndComp
Wire Wire Line
	1450 1300 1250 1300
Wire Wire Line
	1150 1300 1150 1200
Wire Wire Line
	1250 1300 1250 1400
Connection ~ 1250 1300
Wire Wire Line
	1250 1300 1150 1300
Wire Wire Line
	1250 1600 1250 1650
Wire Wire Line
	1250 1650 1750 1650
Wire Wire Line
	1750 1650 1750 1750
Wire Wire Line
	1750 1600 1750 1650
Connection ~ 1750 1650
$Comp
L Device:C_Small C8
U 1 1
P 2250 1500
F 0 "C8" H 2200 1450 50  0000 C CNN
F 1 "0.1uf" H 2150 1600 50  0000 C CNN
F 2 "Capacitor_SMD:C_0805_2012Metric_Pad1.15x1.40mm_HandSolder" H 2250 1500 50  0001 C CNN
F 3 "~" H 2250 1500 50  0001 C CNN
	1    2250 1500
	-1   0    0    1   
$EndComp
Wire Wire Line
	2250 1600 2250 1650
Wire Wire Line
	1750 1650 2250 1650
Wire Wire Line
	2250 1400 2250 1300
Wire Wire Line
	2250 1300 2050 1300
Connection ~ 2250 1300
Wire Wire Line
	2350 1200 2350 1300
Wire Wire Line
	2250 1300 2350 1300
Connection ~ 1350 5900
Wire Wire Line
	1350 5900 800  5900
Wire Wire Line
	1550 5900 1350 5900
Wire Wire Line
	1350 5900 1350 5950
$Comp
L power:+5V #PWR016
U 1 1
P 4450 900
F 0 "#PWR016" H 4450 750 50  0001 C CNN
F 1 "+5V" H 4465 1073 50  0000 C CNN
F 2 "" H 4450 900 50  0001 C CNN
F 3 "" H 4450 900 50  0001 C CNN
	1    4450 900 
	1    0    0    -1  
$EndComp
$Comp
L power:GND #PWR015
U 1 1
P 4450 1700
F 0 "#PWR015" H 4450 1450 50  0001 C CNN
F 1 "GND" H 4455 1527 50  0000 C CNN
F 2 "" H 4450 1700 50  0001 C CNN
F 3 "" H 4450 1700 50  0001 C CNN
	1    4450 1700
	1    0    0    -1  
$EndComp
Wire Wire Line
	3250 3900 3650 3900
Wire Wire Line
	3250 4000 3650 4000
Wire Wire Line
	3250 4100 3650 4100
Wire Wire Line
	3250 4200 3650 4200
Text Label 3250 3900 0    50   ~ 0
OUT_1
Text Label 3250 4000 0    50   ~ 0
OUT_0
Text Label 3250 4100 0    50   ~ 0
OUT_2
Text Label 3250 4200 0    50   ~ 0
OUT_3
$Comp
L Connector_Generic:Conn_02x04_Odd_Even H3
U 1 1
P 4400 1300
F 0 "H3" H 4300 1050 50  0000 C CNN
F 1 "Relay out" H 4450 1526 50  0000 C CNN
F 2 "Connector_PinSocket_2.54mm:PinSocket_2x04_P2.54mm_Vertical" H 4400 1300 50  0001 C CNN
F 3 "~" H 4400 1300 50  0001 C CNN
	1    4400 1300
	1    0    0    -1  
$EndComp
Text Label 4750 1300 0    50   ~ 0
OUT_2
Text Label 4750 1400 0    50   ~ 0
OUT_3
Text Label 3950 1300 0    50   ~ 0
OUT_0
Text Label 3950 1400 0    50   ~ 0
OUT_1
Wire Wire Line
	3950 1300 4200 1300
Wire Wire Line
	3950 1400 4200 1400
Wire Wire Line
	4700 1300 4950 1300
Wire Wire Line
	4700 1400 4950 1400
Wire Wire Line
	4200 1500 4200 1650
Wire Wire Line
	4200 1650 4450 1650
Wire Wire Line
	4700 1650 4700 1500
Wire Wire Line
	4450 1700 4450 1650
Connection ~ 4450 1650
Wire Wire Line
	4450 1650 4700 1650
Wire Wire Line
	4200 1200 4200 1000
Wire Wire Line
	4200 1000 4450 1000
Wire Wire Line
	4700 1000 4700 1200
Wire Wire Line
	4450 900  4450 1000
Connection ~ 4450 1000
Wire Wire Line
	4450 1000 4700 1000
$Comp
L Regulator_Linear:AMS1117-3.3 U4
U 1 1
P 1750 2400
F 0 "U4" H 1750 2642 50  0000 C CNN
F 1 "AMS1117-3.3" H 1750 2551 50  0000 C CNN
F 2 "Package_TO_SOT_SMD:SOT-223-3_TabPin2" H 1750 2600 50  0001 C CNN
F 3 "http://www.advanced-monolithic.com/pdf/ds1117.pdf" H 1850 2150 50  0001 C CNN
	1    1750 2400
	1    0    0    -1  
$EndComp
$Comp
L Device:C_Small C12
U 1 1
P 1300 2600
F 0 "C12" H 1250 2550 50  0000 C CNN
F 1 "1uf" H 1450 2700 50  0000 C CNN
F 2 "Capacitor_SMD:C_0805_2012Metric_Pad1.15x1.40mm_HandSolder" H 1300 2600 50  0001 C CNN
F 3 "~" H 1300 2600 50  0001 C CNN
	1    1300 2600
	-1   0    0    1   
$EndComp
$Comp
L Device:C_Small C13
U 1 1
P 2250 2600
F 0 "C13" H 2200 2550 50  0000 C CNN
F 1 "1uf" H 2150 2700 50  0000 C CNN
F 2 "Capacitor_SMD:C_0805_2012Metric_Pad1.15x1.40mm_HandSolder" H 2250 2600 50  0001 C CNN
F 3 "~" H 2250 2600 50  0001 C CNN
	1    2250 2600
	-1   0    0    1   
$EndComp
$Comp
L power:+5V #PWR027
U 1 1
P 1150 2300
F 0 "#PWR027" H 1150 2150 50  0001 C CNN
F 1 "+5V" H 1165 2473 50  0000 C CNN
F 2 "" H 1150 2300 50  0001 C CNN
F 3 "" H 1150 2300 50  0001 C CNN
	1    1150 2300
	1    0    0    -1  
$EndComp
Wire Wire Line
	1150 2300 1150 2400
Wire Wire Line
	1150 2400 1300 2400
Wire Wire Line
	1300 2500 1300 2400
Connection ~ 1300 2400
Wire Wire Line
	1300 2400 1450 2400
$Comp
L power:GND #PWR028
U 1 1
P 1750 2850
F 0 "#PWR028" H 1750 2600 50  0001 C CNN
F 1 "GND" H 1755 2677 50  0000 C CNN
F 2 "" H 1750 2850 50  0001 C CNN
F 3 "" H 1750 2850 50  0001 C CNN
	1    1750 2850
	1    0    0    -1  
$EndComp
Wire Wire Line
	1300 2700 1300 2800
Wire Wire Line
	1300 2800 1750 2800
Wire Wire Line
	1750 2800 1750 2850
Wire Wire Line
	1750 2700 1750 2800
Connection ~ 1750 2800
Wire Wire Line
	2250 2700 2250 2800
Wire Wire Line
	2250 2800 1750 2800
Wire Wire Line
	2250 2500 2250 2400
Wire Wire Line
	2250 2400 2050 2400
$Comp
L power:+3.3V #PWR029
U 1 1
P 2350 2300
F 0 "#PWR029" H 2350 2150 50  0001 C CNN
F 1 "+3.3V" H 2365 2473 50  0000 C CNN
F 2 "" H 2350 2300 50  0001 C CNN
F 3 "" H 2350 2300 50  0001 C CNN
	1    2350 2300
	1    0    0    -1  
$EndComp
Wire Wire Line
	2350 2300 2350 2400
Wire Wire Line
	2350 2400 2250 2400
Connection ~ 2250 2400
Wire Wire Line
	950  5400 950  5450
$Comp
L Jumper:SolderJumper_2_Bridged JP5
U 1 1
P 950 5600
F 0 "JP5" V 950 5668 50  0000 L CNN
F 1 "SolderJumper_2_Bridged" V 995 5668 50  0001 L CNN
F 2 "Jumper:SolderJumper-2_P1.3mm_Bridged_RoundedPad1.0x1.5mm" H 950 5600 50  0001 C CNN
F 3 "~" H 950 5600 50  0001 C CNN
	1    950  5600
	0    1    1    0   
$EndComp
Text Notes 1850 2750 0    50   ~ 0
Not fitted
$EndSCHEMATC
